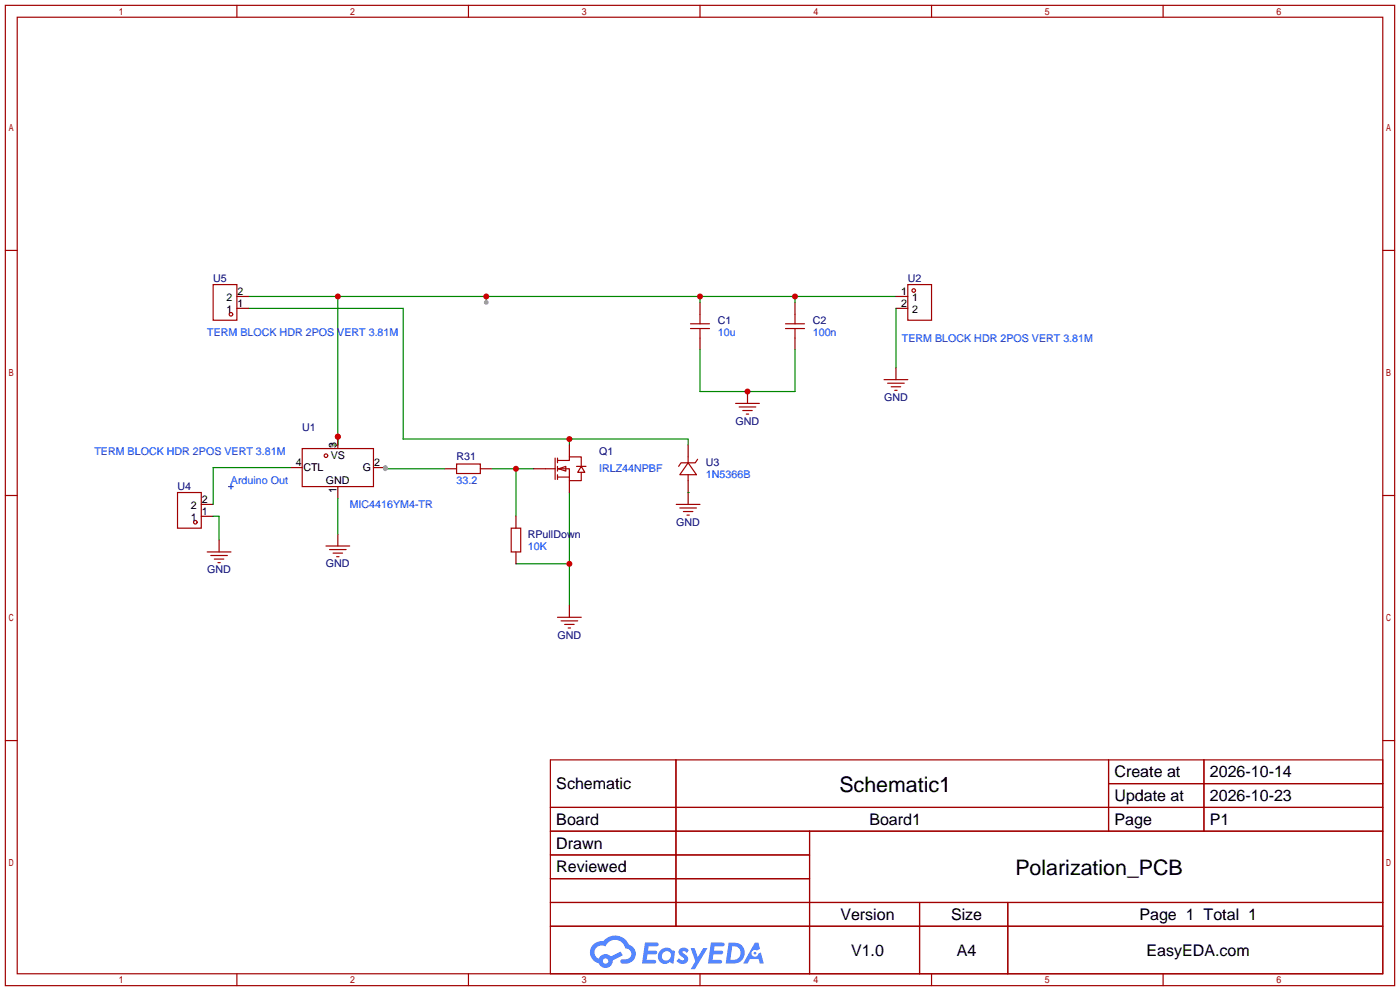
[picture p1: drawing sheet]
<svg xmlns="http://www.w3.org/2000/svg" width="299mm" height="212mm" viewBox="0 0 299 212" stroke-linecap="round" stroke-linejoin="round" font-family="sans-serif">
<g fill="none" stroke="#a10000" stroke-width=".25">
<path d="M1.1 1.1h297.2v209.6h-297.2zM3.7 3.7h292.1v204.5h-292.1zM50.7 1.1v2.6M100.2 1.1v2.6M149.7 1.1v2.6M199.3 1.1v2.6M248.8 1.1v2.6M1.1 53.5h2.6M295.8 53.5h2.5M1.1 105.9h2.6M295.8 105.9h2.5M1.1 158.3h2.6"/>
<path d="M295.8 158.3h2.5M117.7 162.4h178.1v45.8h-178.1zM117.7 172.6h178.1M117.7 177.7h178.1M144.6 162.4v35.6M173.2 177.7v30.5M237.1 162.4v15.3M237.1 167.5h58.7M257.5 162.4v15.3M117.7 182.8h55.5M117.7 192.9h178.1M117.7 187.8h55.5"/>
<path d="M117.7 198h178.1M196.7 192.9v15.3M215.6 192.9v15.3M50.7 208.2v2.5M100.2 208.2v2.5M149.7 208.2v2.5M199.3 208.2v2.5M248.8 208.2v2.5"/>
</g>
<g fill="#5487ff">
<path d="M145.5 202.8a1.3 1.3 0 0 1 1.8 .3l-.4 .6a.54 .54 0 0 0-.9-.2l.1 .2a1.28 1.28 0 0 1 .8 2 1.53 1.53 0 0 1-2.2-.3l.5-.6 .8 .5a.31 .31 0 0 0 .4-.3 .31 .31 0 0 0-.3-.3 1.12 1.12 0 0 1-.6-1.9z"/>
<path d="M147.7 202.7h.9l.7 1.9 1.1-1.9h.9l-2.7 4.5h-.9l1-1.7z"/>
<path d="M138 201.5h1.6a1.31 1.31 0 0 1 1.2 .2 .4 .4 0 0 1-.3 .6h-1.8l-.1 .9h1.6a.4 .4 0 0 1 .4 .4 .4 .4 0 0 1-.4 .4h-1.7l-.2 1.2h1.4a.46 .46 0 0 1 .5 .1 .46 .46 0 0 1 .1 .5l-.3 .2h-2.7z"/>
<path d="M152.1 201.5h1.6a1.32 1.32 0 0 1 1.3 .2 .39 .39 0 0 1-.4 .6h-1.7l-.2 .9h1.7a.4 .4 0 0 1 .3 .4 .4 .4 0 0 1-.4 .4h-1.7l-.2 1.2h1.4a.46 .46 0 0 1 .5 .1 .46 .46 0 0 1 .1 .5l-.3 .2h-2.7z"/>
<path d="M161.5 201.5h.7l.4 1.3-.7 .4a.75 .75 0 0 0-1.1 .3 .75 .75 0 0 0 .5 1 .75 .75 0 0 0 .9-.6l.6-.3 .6 2.4h-.9l-.2-1h-1.9l-.5 1h-.9z"/>
<path d="M155.9 201.5l-.7 4.5h1.5a2.27 2.27 0 0 0 2.6-2.3 2.27 2.27 0 0 0-2.7-2.2zM156.6 202.3a1.5 1.5 0 0 1 1.8 1.5 1.5 1.5 0 0 1-1.9 1.4h-.3z"/>
<path d="M141.3 203.1a1.6 1.6 0 0 0-.3 2.3 1.6 1.6 0 0 0 2.3 .2l.8 .4 .3-2.5-.2-.3h-.4a1.58 1.58 0 0 0-2.5-.1zM141.9 203.6a.98 .98 0 0 1 1.6 .5 .98 .98 0 0 1-1.1 1.2 .94 .94 0 0 1-.8-.6 .94 .94 0 0 1 .3-1.1z"/>
<path d="M126.9 201.9a2.37 2.37 0 0 0 1.2 4 1.54 1.54 0 0 0 1.7 1 1.54 1.54 0 0 0 1.3-1.6l2.1-1.1-.5-.8-2 1.1a1.57 1.57 0 0 0-2.6 .4 1.5 1.5 0 0 1-.8-2.1 1.5 1.5 0 0 1 2.2-.5 2.23 2.23 0 0 1 2.3-1.4 2.23 2.23 0 0 1 2 1.8 1.16 1.16 0 0 1 1.2 1.1 1.16 1.16 0 0 1-1 1.3h-.7a.47 .47 0 0 0-.6 .3 .47 .47 0 0 0 .4 .6 2.17 2.17 0 0 0 2.5-1 2.17 2.17 0 0 0-.3-2.7l-.8-.4a3.2 3.2 0 0 0-5.4-.7l-1.2 .1zM129 205.4a.58 .58 0 0 1 1.1 0 .58 .58 0 0 1-1.1 0z"/>
<circle cx="161.5" cy="203.8" r=".28"/>
</g>
<path d="M147.7 69.2h4.1M147.7 70.2h4.1M149.7 67.2v2M149.7 70.2v2.1M168 69.2h4.1M168 70.2h4.1M170.1 67.2v2M170.1 70.2v2.1M97.7 99.2h5v2h-5z" fill="none" stroke="#a10000" stroke-width=".25"/>
<path d="M149.7 64.6v2.6M149.7 72.3v2.5M170.1 64.6v2.6M170.1 72.3v2.5M95.1 100.2h2.6M102.7 100.2h2.6" fill="none" stroke="#870000" stroke-width=".25"/>
<path d="M105.3 100.2h8.9M110.4 100.2v10.2" fill="none" stroke="#008700" stroke-width=".25"/>
<circle cx="110.4" cy="100.2" r=".63" fill="#c00"/>
<path d="M121.8 105.3v24.1M110.4 120.5h11.4" fill="none" stroke="#008700" stroke-width=".25"/>
<circle cx="121.8" cy="120.5" r=".63" fill="#c00"/>
<path d="M53.2 65.9h33v28h61v1.2M121.8 93.9v1.2" fill="none" stroke="#008700" stroke-width=".25"/>
<circle cx="121.8" cy="93.9" r=".63" fill="#c00"/>
<path d="M53.2 63.4h138.4M72.3 63.4v31.7h-1.3M104 63.4v1.2M149.7 63.4v1.2M170.1 63.4v1.2" fill="none" stroke="#008700" stroke-width=".25"/>
<g fill="#c00">
<circle cx="149.7" cy="63.4" r=".63"/>
<circle cx="170.1" cy="63.4" r=".63"/>
<circle cx="104" cy="63.4" r=".63"/>
<circle cx="72.3" cy="63.4" r=".63"/>
<circle cx="72.3" cy="93.3" r=".63"/>
</g>
<g fill="#999">
<circle cx="104" cy="64.6" r=".51"/>
<circle cx="71" cy="95.1" r=".51"/>
</g>
<path d="M149.7 74.8v8.9h20.4v-8.9M82.4 100.2h12.7" fill="none" stroke="#008700" stroke-width=".25"/>
<circle cx="82.4" cy="100.2" r=".51" fill="#999"/>
<path d="M159.9 83.7v2.5" fill="none" stroke="#870000" stroke-width=".25"/>
<circle cx="159.9" cy="83.7" r=".63" fill="#c00"/>
<g fill="none" stroke="#a10000" stroke-width=".25">
<path d="M64.6 95.9h15.3v8.1h-15.3zM118.7 97.9v4.6M119.3 98.4h2.5v-.7h2.5v2M119.3 97.9v1M119.3 99.7v1M123.3 99.7h2M124.3 99.7l.8 1.3h-1.5zM157.4 86.2h5M158.1 87h3.6M158.9 87.8h2M159.6 88.5h.5M116.7 100.2h2"/>
<path d="M119.3 100.2h2.5v2.5h2.5v-1.7M119.3 102h2.5M119.3 101.5v1M119.5 100.2l1.5-.5v1zM144.7 107.8h5M145.4 108.6h3.6M146.2 109.3h2M146.9 110.1h.5M119.3 132h5M120 132.7h3.6M120.8 133.5h2M121.5 134.2h.5"/>
</g>
<path d="M79.9 99.9h2.5M121.8 95.1v2.6M72.3 104v2.6M114.2 100.2h2.5M121.8 102.7v2.6M147.2 105.3v2.5M121.8 129.4v2.6" fill="none" stroke="#870000" stroke-width=".25"/>
<circle cx="82.4" cy="99.9" r=".51" fill="#999"/>
<path d="M72.3 93.3v2.6" fill="none" stroke="#870000" stroke-width=".25"/>
<circle cx="72.3" cy="93.3" r=".63" fill="#c00"/>
<g fill="none" stroke="#870000" stroke-width=".25">
<path d="M50.7 65.9h2.5M50.7 63.4h2.5M191.6 65.9h2.6M191.6 63.4h2.6M191.6 78.6v2.6M62.1 99.9h2.5M147.2 95.1v2.6M43.1 110.4h2.5M43.1 107.8h2.5M46.9 115.4v2.6M72.3 114.2v2.5M110.4 110.4v2.5"/>
<path d="M110.4 118v2.5M147.2 102.7v2.6"/>
</g>
<g fill="none" stroke="#a10000" stroke-width=".25">
<path d="M45.6 60.8h5.1v7.7h-5.1zM194.2 60.8h5.1v7.7h-5.1zM147.2 98.9l1.8 2.6h-3.6zM147.2 97.7v1.2M149.2 98.2l-.5 .7h-3l-.5 .8M189.1 81.2h5.1M189.9 81.9h3.5M190.6 82.7h2.1M191.4 83.4h.5M38 105.3h5.1v7.6h-5.1zM44.3 118h5.1M45.1 118.7h3.5"/>
<path d="M45.8 119.5h2.1M69.7 116.7h5.1M70.5 117.5h3.5M71.2 118.2h2.1M72 119h.5M109.3 112.9h2.1v5.1h-2.1zM147.2 101.5v1.2M46.6 120.3h.5"/>
<circle cx="49.4" cy="67.2" r=".38"/>
<circle cx="195.5" cy="62.1" r=".38"/>
<circle cx="69.7" cy="97.4" r=".38"/>
<circle cx="41.8" cy="111.6" r=".38"/>
</g>
<path d="M191.6 65.9v12.7M62.1 99.9h-16.5v7.9M45.6 110.4h1.3v5M72.3 106.6v7.6M147.2 105.3h.1" fill="none" stroke="#008700" stroke-width=".25"/>
<path d="M48.9 104h1M49.4 103.5v1" fill="none" stroke="#00f" stroke-width=".25"/>
<g font-size="4.6">
<text x="179.5" y="169.3">Schematic1</text>
<text x="217.2" y="187.1">Polarization_PCB</text>
</g>
<g font-size="3.4">
<text x="238.4" y="166.2">Create at</text>
<text x="258.8" y="166.2">2026-10-14</text>
<text x="119" y="168.7">Schematic</text>
<text x="238.4" y="171.3">Update at</text>
<text x="258.8" y="171.3">2026-10-23</text>
<text x="119" y="176.3">Board</text>
<text x="186" y="176.3">Board1</text>
<text x="238.4" y="176.3">Page</text>
<text x="258.8" y="176.3">P1</text>
<text x="119" y="181.4">Drawn</text>
<text x="119" y="186.5">Reviewed</text>
<text x="179.8" y="196.7">Version</text>
<text x="203.4" y="196.7">Size</text>
<text x="243.7" y="196.7">Page 1 Total 1</text>
<text x="182" y="204.3">V1.0</text>
<text x="204.7" y="204.3">A4</text>
<text x="245.3" y="204.3">EasyEDA.com</text>
</g>
<g font-size="2.3" fill="#000080">
<text x="45.6" y="60.3">U5</text>
<text x="194.2" y="60.3">U2</text>
<text x="153.5" y="69.2">C1</text>
<text x="173.9" y="69.2">C2</text>
<text x="189.1" y="85.7">GND</text>
<text x="64.6" y="92.1">U1</text>
<text x="157.4" y="90.8">GND</text>
<text x="97.7" y="98.4">R31</text>
<text x="128.1" y="97.2">Q1</text>
<text x="151" y="99.7">U3</text>
<text x="38" y="104.8">U4</text>
<text x="144.7" y="112.4">GND</text>
<text x="112.9" y="114.9">RPullDown</text>
<text x="44.3" y="122.6">GND</text>
<text x="69.7" y="121.3">GND</text>
<text x="119.3" y="136.5">GND</text>
</g>
<g font-size="2.3">
<text x="48.5" y="64.4">2</text>
<text x="50.8" y="65.6">1</text>
<text x="50.8" y="63.1">2</text>
<text x="192.8" y="63.1">1</text>
<text x="192.8" y="65.6">2</text>
<text x="195.1" y="64.4">1</text>
<text x="48.5" y="66.9">1</text>
<text x="195.1" y="66.9">2</text>
<text x="72" y="95.8" transform="rotate(-90 72 95.8)">3</text>
<text x="63.2" y="99.7">4</text>
<text x="64.9" y="100.7">CTL</text>
<text x="70.7" y="98.2">VS</text>
<text x="77.6" y="100.7">G</text>
<text x="80" y="99.7">2</text>
<text x="43.2" y="107.5">2</text>
<text x="69.7" y="103.5">GND</text>
<text x="72" y="105.4" transform="rotate(-90 72 105.4)">1</text>
<text x="40.8" y="111.4">1</text>
<text x="40.8" y="108.8">2</text>
<text x="43.2" y="110.1">1</text>
</g>
<g font-size="2.3" fill="#00f">
<text x="44.3" y="71.8">TERM BLOCK HDR 2POS VERT 3.81M</text>
<text x="153.5" y="71.8">10u</text>
<text x="173.9" y="71.8">100n</text>
<text x="192.9" y="73">TERM BLOCK HDR 2POS VERT 3.81M</text>
<text x="20.2" y="97.2">TERM BLOCK HDR 2POS VERT 3.81M</text>
<text x="128.1" y="101">IRLZ44NPBF</text>
<text x="49.4" y="103.5">Arduino Out</text>
<text x="97.7" y="103.5">33.2</text>
<text x="151" y="102.2">1N5366B</text>
<text x="74.8" y="108.6">MIC4416YM4-TR</text>
<text x="112.9" y="117.5">10K</text>
</g>
</svg>
